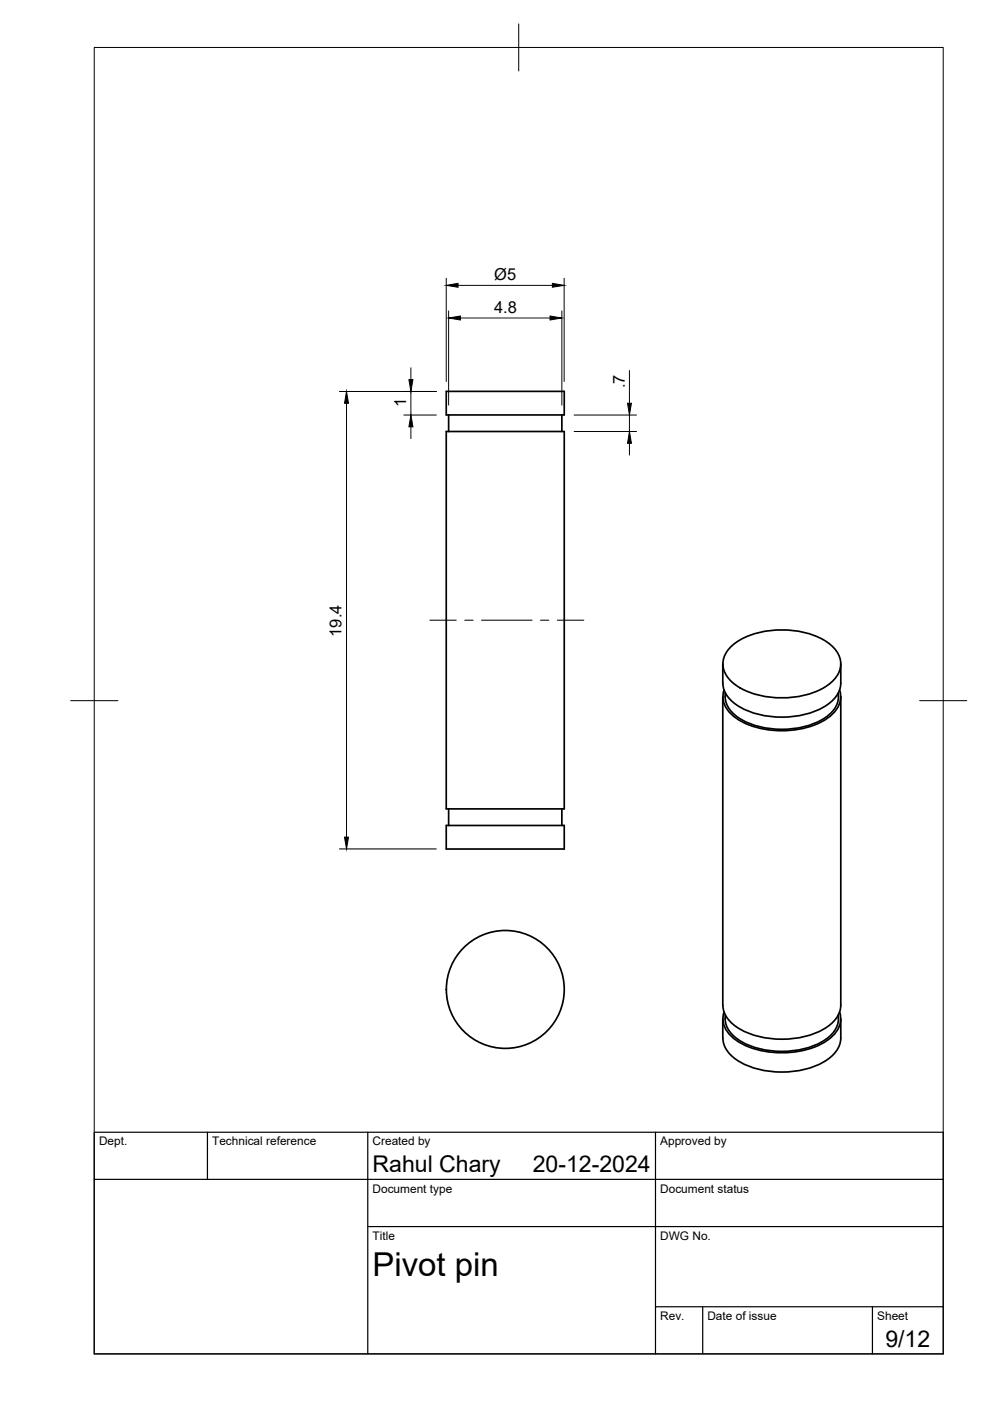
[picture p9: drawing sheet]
<svg xmlns="http://www.w3.org/2000/svg" width="210mm" height="297mm" viewBox="0 0 210 297" stroke-linecap="round" stroke-linejoin="round" font-family="sans-serif">
<!-- layer: Visible -->
<g fill="none" stroke="#000" stroke-width=".36">
<path d="M94.6 83h25v5h-25zM94.6 91.5h25v80h-25zM95.1 88v3.5M119.1 88v3.5M154.9 137.2a15.6 15.6 0 0 1 10.9-3.7 16.2 16.2 0 0 1 10.8 3.7 4.7 4.7 0 0 1 0 7.1 15.6 15.6 0 0 1-10.8 3.7 16.2 16.2 0 0 1-10.9-3.7 4.7 4.7 0 0 1 0-7.1zM153.2 140.8v4.1M153.2 147.7v65.4M153.5 146.3a5.1 5.1 0 0 0 2.4 5.8 19.1 19.1 0 0 0 16.8 1.6 8 8 0 0 0 5.5-5.1v-1.5l-.2-.8M153.8 146.9a5.5 5.5 0 0 0 3 5.4 18.5 18.5 0 0 0 17.9 0 5.6 5.6 0 0 0 3.1-5.4M178.3 140.8v4a6 6 0 0 1-3.2 4.8 19.2 19.2 0 0 1-18.7 0 6 6 0 0 1-3.1-4.8M178.3 147.7v65.4a6 6 0 0 1-3.2 4.8 19.2 19.2 0 0 1-18.7 0 6 6 0 0 1-3.1-4.8M94.6 175h25v5h-25z"/>
<path d="M95.1 171.5v3.5M119.1 171.5v3.5M153.2 216v4.1M153.5 214.6a5.1 5.1 0 0 0 2.4 5.8 19.1 19.1 0 0 0 16.8 1.6 8 8 0 0 0 5.5-5.1v-1.5l-.2-.8M153.8 215.2a5.5 5.5 0 0 0 3 5.4 18.5 18.5 0 0 0 17.9 0 5.6 5.6 0 0 0 3.1-5.4M178.3 216v4.1a6 6 0 0 1-3.2 4.8 19.2 19.2 0 0 1-18.7 0 6 6 0 0 1-3.1-4.8"/>
<circle cx="107.1" cy="209.8" r="12.5"/>
</g>
<!-- layer: BORDER -->
<path d="M20 10.1h180v276.9h-180zM110 5.1v10M15 148.6h10M195 148.6h10" fill="none" stroke="#000" stroke-width=".21"/>
<!-- layer: TITLEBLOCK -->
<path d="M20 240.1h180v46.9h-180zM20 250h180M44 240.1v9.9M78 240.1v46.9M139 240.1v46.9M78 260.1h122M139 277.1h61M149 277.1v9.9M185 277.1v9.9" fill="none" stroke="#000" stroke-width=".25"/>
<!-- layer: FD_Dimensions -->
<g fill="none" stroke="#000" stroke-width=".21">
<path d="M94.6 59v21.9M119.6 59v21.9M87.1 78v2.5M95.1 65.9v20M97.1 60.5h20M97.6 67.4h19M119.1 65.9v20M133.5 78.6v6.9M72 83h20.5M73.5 85.5v92M85.6 88h6.9M87.1 83v5"/>
<path d="M87.1 90.5v2.5M121.7 91.5h13.3M121.7 88h13.3M133.5 88v3.5M133.5 94v2.5M72 180h20.5"/>
</g>
<path d="M94.6 60.5l2.5-.4v.8zM95.1 67.4l2.5-.4v.8zM116.6 67l2.5 .4-2.5 .4zM117.1 60.1l2.5 .4-2.5 .4zM73.5 83l.4 2.5h-.9zM87.1 88l.4 2.5h-.8zM86.7 80.5h.8l-.4 2.5zM133.5 91.5l.4 2.5h-.8zM133.1 85.5h.8l-.4 2.5zM73 177.5h.9l-.4 2.5z" fill="#000" stroke="#000" stroke-width=".21"/>
<!-- layer: Smart Centers -->
<path d="M91.1 131.5h5.6M98.5 131.5h1.8M102.1 131.5h10.7M114.6 131.5h1.8M118.2 131.5h5.6" fill="none" stroke="#000" stroke-width=".21"/>
<text font-size="7" x="79" y="270.6">Pivot pin</text>
<g font-size="4.9">
<text x="79" y="248.5">Rahul Chary</text>
<text x="113" y="248.5">20-12-2024</text>
<text x="187.7" y="285.7">9/12</text>
</g>
<g font-size="3.5">
<text x="104.8" y="59.4">Ø5</text>
<text x="104.8" y="66.4">4.8</text>
<text x="132.5" y="82.3" transform="rotate(-90 132.5 82.3)">.7</text>
<text x="86.1" y="86.3" transform="rotate(-90 86.1 86.3)">1</text>
<text x="72.4" y="135" transform="rotate(-90 72.4 135)">19.4</text>
</g>
<g font-size="2.5">
<text x="21" y="242.9">Dept.</text>
<text x="45" y="242.9">Technical reference</text>
<text x="79" y="242.9">Created by</text>
<text x="140" y="242.9">Approved by</text>
<text x="79" y="252.8">Document type</text>
<text x="140" y="252.8">Document status</text>
<text x="79" y="262.9">Title</text>
<text x="140" y="262.9">DWG No.</text>
<text x="140" y="279.9">Rev.</text>
<text x="150" y="279.9">Date of issue</text>
<text x="186" y="279.9">Sheet</text>
</g>
</svg>
